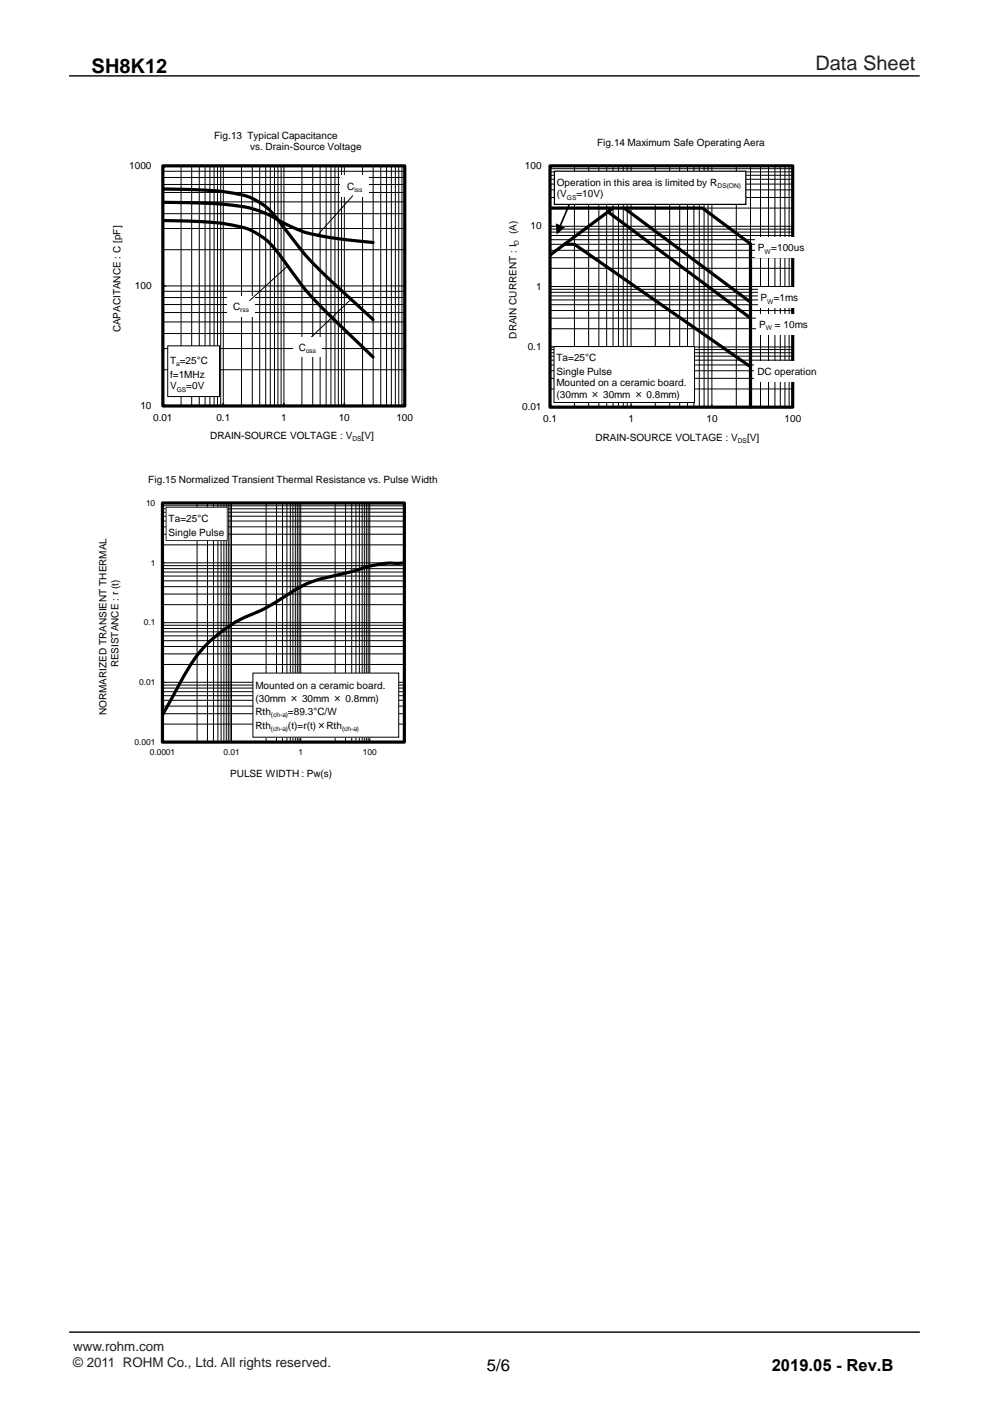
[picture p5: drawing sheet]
<svg xmlns="http://www.w3.org/2000/svg" width="210mm" height="297mm" viewBox="0 0 210 297" stroke-linecap="round" stroke-linejoin="round" font-family="sans-serif">
<path d="M14.6 16.1h180M14.6 281.9h180" fill="none" stroke="#231f20" stroke-width=".34"/>
<path d="M14.3 20.3h179.2v238.6h-179.2z" fill-rule="evenodd" fill="#fff"/>
<g fill="none" stroke="#000" stroke-width=".21">
<path d="M34.5 39h51.1M34.5 37.5h51.1M34.5 36.2h51.1M34.5 35.1h51.1v50.8M38.3 35.1v50.8M40.6 35.1v50.8M42.2 35.1v50.8M43.4 35.1v50.8M44.4 35.1v50.8M45.3 35.1v50.8M46 35.1v50.8M46.7 35.1v50.8"/>
<path d="M47.2 35.1v50.8M51.1 35.1v50.8M53.4 35.1v50.8M54.9 35.1v50.8M56.2 35.1v50.8M57.2 35.1v50.8M58.1 35.1v50.8M58.8 35.1v50.8M59.5 35.1v50.8M60.1 35.1v50.8M63.9 35.1v50.8M66.2 35.1v50.8"/>
<path d="M67.7 35.1v50.8M69 35.1v50.8M70 35.1v50.8M70.9 35.1v50.8M71.6 35.1v50.8M72.3 35.1v50.8M72.9 35.1v50.8M76.7 35.1v50.8M79 35.1v50.8M80.6 35.1v50.8M81.8 35.1v50.8M82.8 35.1v50.8"/>
<path d="M83.7 35.1v50.8M84.4 35.1v50.8M85 35.1v50.8M34.5 52.8h51.1M34.5 48.3h51.1M34.5 45.2h51.1M34.5 42.7h51.1M34.5 40.7h51.1M34.5 78.2h51.1M34.5 73.7h51.1M34.5 70.6h51.1M34.5 68.1h51.1"/>
<path d="M34.5 66.1h51.1M34.5 64.4h51.1M34.5 62.9h51.1M34.5 61.6h51.1M34.5 60.5h51.1"/>
</g>
<path d="M34.5 35.1h51.1v50.8h-51.1z" fill="none" stroke="#000" stroke-width=".68" stroke-linecap="butt"/>
<path d="M35.1 35.1h-.6v50.8h51.1v-.6M34.5 60.5h.6M47.2 85.3v.6M60.1 85.3v.6M72.9 85.3v.6" fill="none" stroke="#000" stroke-width=".34"/>
<path d="M34.5 40l8.5 .2a37.4 37.4 0 0 1 9.9 1.6 14.6 14.6 0 0 1 6.7 5.7 91.6 91.6 0 0 0 15.5 16.6l3.8 3.5M34.5 42.8l10.8 .3a28.7 28.7 0 0 1 11.7 2.4 29.9 29.9 0 0 0 14.6 5l7.3 .8M34.5 46.7l8.5 .2a33 33 0 0 1 10.4 1.9 16.3 16.3 0 0 1 6.6 6.3 86.5 86.5 0 0 0 14.4 16.1l4.5 4.4" fill="none" stroke="#000" stroke-width=".68"/>
<g fill="#fff">
<path d="M72.1 37.1h6.1v4.6h-6.1z" fill-rule="evenodd"/>
<path d="M48.1 62.7h5.9v4.3h-5.9z" fill-rule="evenodd"/>
</g>
<path d="M60.9 56.2l-8.1 7.4M74.7 41.4l-7.7 8.6M74 63.6l-8.4 8" fill="none" stroke="#000" stroke-width=".21"/>
<path d="M35.5 73.2h10.9v10.7h-10.9z" fill-rule="evenodd" fill="#fff"/>
<path d="M35.5 73.2h10.9v10.7h-10.9z" fill="none" stroke="#000" stroke-width=".21"/>
<g fill="#fff">
<path d="M62.1 71.3h6v4.2h-6z" fill-rule="evenodd"/>
<path d="M116.4 35.1h51.3v51h-51.3z" fill-rule="evenodd"/>
</g>
<g fill="none" stroke="#000" stroke-width=".21">
<path d="M116.4 38.9h51.3M116.4 37.9h51.3M116.4 37.1h51.3M116.4 36.4h51.3M116.4 35.7h51.3M116.4 35.1h51.3v51h-51.3zM121.5 35.1v51M124.5 35.1v51M126.7 35.1v51M128.4 35.1v51M129.7 35.1v51M130.9 35.1v51"/>
<path d="M131.9 35.1v51M132.7 35.1v51M133.5 35.1v51M138.6 35.1v51M141.7 35.1v51M143.8 35.1v51M145.5 35.1v51M146.8 35.1v51M148 35.1v51M149 35.1v51M149.8 35.1v51M150.6 35.1v51"/>
<path d="M155.8 35.1v51M158.8 35.1v51M160.9 35.1v51M162.6 35.1v51M164 35.1v51M165.1 35.1v51M166.1 35.1v51M167 35.1v51M116.4 56.8h51.3M116.4 54.5h51.3M116.4 53h51.3M116.4 51.7h51.3"/>
<path d="M116.4 50.7h51.3M116.4 49.8h51.3M116.4 49.1h51.3M116.4 48.5h51.3M116.4 44h51.3M116.4 41.8h51.3M116.4 40.2h51.3M116.4 47.9h51.3M116.4 78.4h51.3M116.4 77.2h51.3M116.4 76.2h51.3M116.4 75.4h51.3"/>
<path d="M116.4 74.6h51.3M116.4 74h51.3M116.4 69.6h51.3M116.4 67.3h51.3M116.4 65.7h51.3M116.4 64.5h51.3M116.4 63.5h51.3M116.4 62.6h51.3M116.4 61.8h51.3M116.4 61.2h51.3M116.4 73.4h51.3M116.4 60.6h51.3"/>
<path d="M116.4 82.3h51.3M116.4 80.1h51.3"/>
</g>
<path d="M116.4 35.1h51.3v51h-51.3z" fill="none" stroke="#000" stroke-width=".68" stroke-linecap="butt"/>
<path d="M116.3 44h13.4l-13.4 10M119.4 51.7h2.1l37.3 25.9M128.7 44.8l30.1 22.5M129.7 44h18.9l10.2 7.6v34.5M132.1 44l26.7 19.9" fill="none" stroke="#000" stroke-width=".68"/>
<g fill="#fff">
<path d="M160.1 66.4h12.5v4.4h-12.5z" fill-rule="evenodd"/>
<path d="M159.7 76.5h15.5v4.3h-15.5z" fill-rule="evenodd"/>
</g>
<path d="M120.6 42.5l-2.3 5.4 .3 .2 2.3-5.5zM117.6 47.3l.2 2.3 1.8-1.5z" fill="#000"/>
<path d="M117.3 36.2h40.5v7h-40.5z" fill-rule="evenodd" fill="#fff"/>
<path d="M117.3 36.2h40.5v7h-40.5z" fill="none" stroke="#000" stroke-width=".26"/>
<g fill="#fff">
<path d="M159.8 50.2h11.8v4.4h-11.8z" fill-rule="evenodd"/>
<path d="M160.4 60.8h10v4.4h-10z" fill-rule="evenodd"/>
<path d="M117.2 73.3h29.7v11.9h-29.7z" fill-rule="evenodd"/>
</g>
<g fill="none" stroke="#000" stroke-width=".21">
<path d="M117.2 73.3h29.7v11.9h-29.7zM34.4 119.7h51.2M34.4 115.3h51.2M34.4 113h51.2M34.4 111.5h51.2M34.4 110.2h51.2M34.4 109.2h51.2M34.4 108.4h51.2M34.4 107.7h51.2M34.4 107h51.2M34.4 106.4h51.2v50.6h-51.2zM34.4 119.1h51.2"/>
<path d="M41.7 106.4v50.6M43.9 106.4v50.6M45.2 106.4v50.6M46.1 106.4v50.6M46.8 106.4v50.6M47.4 106.4v50.6M47.9 106.4v50.6M48.3 106.4v50.6M48.7 106.4v50.6M49 106.4v50.6M56.3 106.4v50.6M58.5 106.4v50.6"/>
<path d="M59.8 106.4v50.6M60.7 106.4v50.6M61.4 106.4v50.6M62 106.4v50.6M62.5 106.4v50.6M62.9 106.4v50.6M63.3 106.4v50.6M63.6 106.4v50.6M70.9 106.4v50.6M73.1 106.4v50.6M74.4 106.4v50.6M75.3 106.4v50.6"/>
<path d="M76 106.4v50.6M76.6 106.4v50.6M77.1 106.4v50.6M77.5 106.4v50.6M77.9 106.4v50.6M78.2 106.4v50.6M34.4 138.3h51.2M34.4 136.8h51.2M34.4 135.6h51.2M34.4 134.5h51.2M34.4 133.7h51.2M34.4 133h51.2"/>
<path d="M34.4 132.3h51.2M34.4 127.9h51.2M34.4 125.7h51.2M34.4 124.1h51.2M34.4 122.9h51.2M34.4 121.9h51.2M34.4 121h51.2M34.4 120.3h51.2M34.4 131.7h51.2M34.4 153.2h51.2M34.4 151h51.2M34.4 149.4h51.2"/>
<path d="M34.4 148.2h51.2M34.4 147.2h51.2M34.4 146.3h51.2M34.4 145.6h51.2M34.4 144.9h51.2M34.4 140.6h51.2M34.4 144.4h51.2"/>
</g>
<path d="M34.4 106.4h51.2v50.6h-51.2z" fill="none" stroke="#000" stroke-width=".68" stroke-linecap="butt"/>
<path d="M85.5 119.1h-.5a26.9 26.9 0 0 0-10.6 1.8l-3.9 .9a25.2 25.2 0 0 0-10.7 4.7 38.3 38.3 0 0 1-8.4 4.3 28.8 28.8 0 0 0-13.4 13.8l-3.6 6.7" fill="none" stroke="#000" stroke-width=".68"/>
<path d="M53.5 142.4h30.9v13.6h-30.9z" fill-rule="evenodd" fill="#fff"/>
<path d="M53.5 142.4h30.9v13.6h-30.9z" fill="none" stroke="#000" stroke-width=".21"/>
<path d="M35.2 107.3h12.9v7.1h-12.9z" fill-rule="evenodd" fill="#fff"/>
<path d="M35.2 107.3h12.9v7.1h-12.9z" fill="none" stroke="#333" stroke-width=".21"/>
<text font-size="4.2" x="19.4" y="15.4">SH8K12</text>
<text font-size="4.2" fill="#231f20" x="172.5" y="14.9">Data Sheet</text>
<g font-size="3.5">
<text x="103" y="290">5/6</text>
<text x="163.3" y="290">2019.05 - Rev.B</text>
</g>
<g font-size="2.8" fill="#231f20">
<text x="15.5" y="285.8">www.rohm.com</text>
<text x="15.5" y="289.2">© 2011 ROHM Co., Ltd. All rights reserved.</text>
</g>
<g font-size="2.1">
<text x="45.3" y="29.3">Fig.13 Typical Capacitance</text>
<text x="27.3" y="35.7">1000</text>
<text x="52.9" y="31.8">vs. Drain-Source Voltage</text>
<text x="111.1" y="35.8">100</text>
<text x="126.3" y="30.8">Fig.14 Maximum Safe Operating Aera</text>
<text x="73.5" y="40.2">C</text>
<text x="117.8" y="39.3">Operation in this area is limited by R</text>
<text x="117.8" y="41.7">(V</text>
<text x="122" y="41.7">=10V)</text>
<text x="109.3" y="49.6" transform="rotate(-90 109.3 49.6)">(A)</text>
<text x="112.2" y="48.5">10</text>
<text x="160.4" y="53.2">P</text>
<text x="163.2" y="53.2">=100us</text>
<text x="28.5" y="61.1">100</text>
<text x="49.3" y="65.6">C</text>
<text x="113.4" y="61.3">1</text>
<text x="160.9" y="63.7">P</text>
<text x="163.7" y="63.7">=1ms</text>
<text x="25.5" y="70.3" transform="rotate(-90 25.5 70.3)">CAPACITANCE : C [pF]</text>
<text x="109.3" y="71.6" transform="rotate(-90 109.3 71.6)">DRAIN CURRENT : I</text>
<text x="160.6" y="69.4">P</text>
<text x="164" y="69.4">= 10ms</text>
<text x="36" y="77">T =25°</text>
<text x="42.5" y="77">C</text>
<text x="63.2" y="74.2">C</text>
<text x="111.7" y="74.1">0.1</text>
<text x="117.7" y="76.3">Ta=25°</text>
<text x="124.7" y="76.3">C</text>
<text x="36" y="80">f=1MHz</text>
<text x="36" y="82.4">V</text>
<text x="39.4" y="82.4">=0V</text>
<text x="117.7" y="79.3">Single Pulse</text>
<text x="117.7" y="81.7">Mounted on a ceramic board.</text>
<text x="160.2" y="79.4">DC operation</text>
<text x="29.7" y="86.5">10</text>
<text x="32.4" y="89.1">0.01</text>
<text x="45.8" y="89.1">0.1</text>
<text x="59.5" y="89.1">1</text>
<text x="71.7" y="89.1">10</text>
<text x="83.9" y="89.1">100</text>
<text x="110.5" y="86.8">0.01</text>
<text x="114.9" y="89.3">0.1</text>
<text x="117.7" y="84.3">(30mm</text>
<text x="124.9" y="84.3">×</text>
<text x="127.6" y="84.3">30mm</text>
<text x="132.9" y="89.3">1</text>
<text x="134.1" y="84.3">× 0.8mm)</text>
<text x="149.5" y="89.3">10</text>
<text x="166" y="89.3">100</text>
<text x="44.5" y="92.8">DRAIN-SOURCE VOLTAGE : V</text>
<text x="76.5" y="92.8">[V]</text>
<text x="126" y="93.3">DRAIN-SOURCE VOLTAGE : V</text>
<text x="158.1" y="93.3">[V]</text>
<text x="31.4" y="102.3">Fig.15 Normalized Transient Thermal Resistance vs. Pulse Width</text>
<text x="35.7" y="110.5">Ta=25</text>
<text x="35.7" y="113.5">Single Pulse</text>
<text x="41.8" y="110.5">°C</text>
<text x="25.1" y="141.2" transform="rotate(-90 25.1 141.2)">RESISTANCE : r (t)</text>
<text x="54" y="145.7">Mounted on a ceramic board.</text>
<text x="54" y="148.5">(30mm</text>
<text x="61.2" y="148.5">×</text>
<text x="63.9" y="148.5">30mm × 0.8mm)</text>
<text x="22.5" y="151.3" transform="rotate(-90 22.5 151.3)">NORMARIZED TRANSIENT THERMAL</text>
<text x="54" y="151.3">Rth</text>
<text x="54" y="154.2">Rth</text>
<text x="60.9" y="151.3">=89.3°C/W</text>
<text x="60.9" y="154.2">(t)=r(t)×Rth</text>
<text x="48.7" y="164.4">PULSE WIDTH : Pw(s)</text>
</g>
<g font-size="1.8">
<text x="30.9" y="107">10</text>
<text x="31.9" y="119.7">1</text>
<text x="30.4" y="132.3">0.1</text>
<text x="29.4" y="145">0.01</text>
<text x="28.5" y="157.6">0.001</text>
<text x="31.7" y="159.7">0.0001</text>
<text x="47.3" y="159.7">0.01</text>
<text x="63.1" y="159.7">1</text>
<text x="76.8" y="159.7">100</text>
</g>
<g font-size="1.4">
<text x="75" y="40.7">iss</text>
<text x="151.8" y="39.8">DS(ON)</text>
<text x="119.9" y="42.2">GS</text>
<text x="109.8" y="51.7" transform="rotate(-90 109.8 51.7)">D</text>
<text x="161.7" y="53.7">W</text>
<text x="162.3" y="64.3">W</text>
<text x="50.8" y="66.1">rss</text>
<text x="162" y="69.9">W</text>
<text x="37.3" y="77.5">a</text>
<text x="64.8" y="74.7">oss</text>
<text x="37.4" y="82.9">GS</text>
<text x="74.6" y="93.4">DS</text>
<text x="156.1" y="93.8">DS</text>
<text x="57.3" y="151.8">(ch-a)</text>
<text x="57.3" y="154.7">(ch-a)</text>
<text x="72.4" y="154.7">(ch-</text>
<text x="74.8" y="154.7">a)</text>
</g>
</svg>
